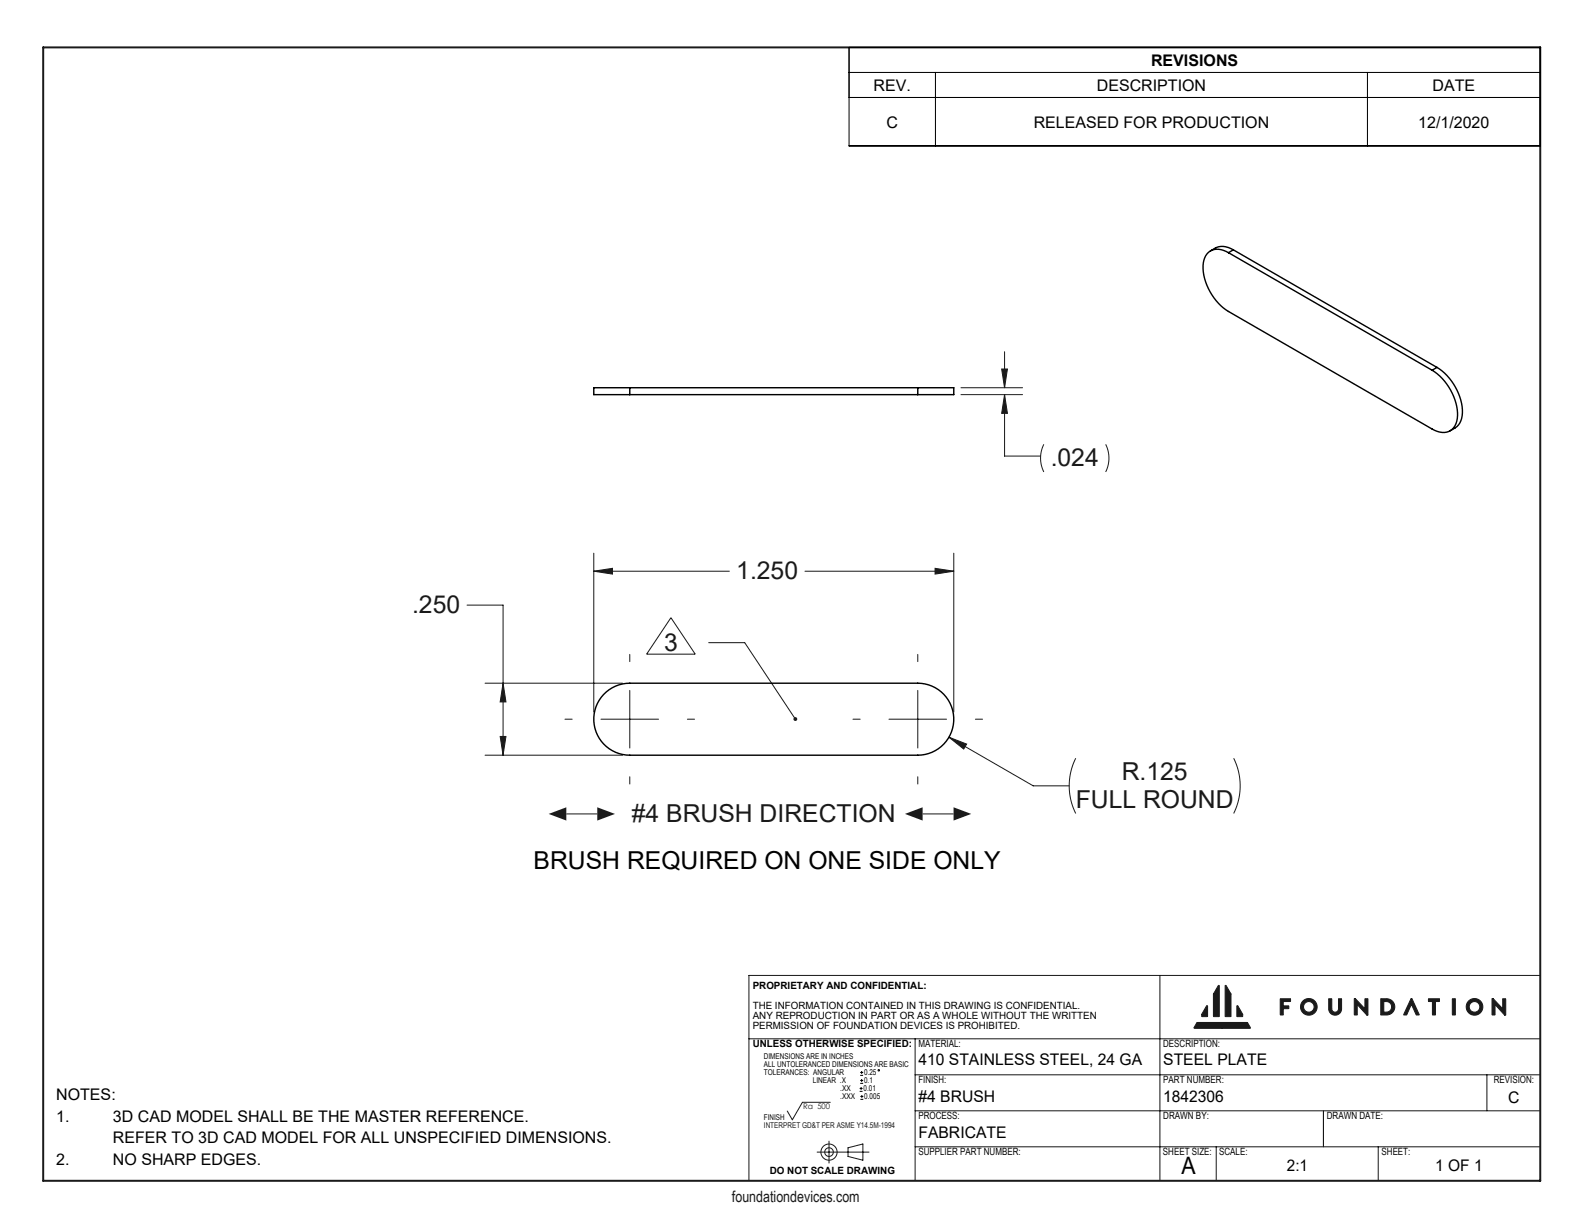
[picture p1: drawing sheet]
<svg xmlns="http://www.w3.org/2000/svg" width="279mm" height="216mm" viewBox="0 0 279 216" stroke-linecap="round" stroke-linejoin="round" font-family="sans-serif">
<g fill="none" stroke="#000" stroke-width=".18">
<path d="M151.6 192.5h.5M151.6 192h.5M151.7 189.7h.5M151.7 189.2h.5M151.7 191.1h.5M151.7 190.6h.5M151.8 193.9h.5M151.8 193.4h.5M151.9 191.7v.5M152 188.9v.5M152 190.3v.5M152 193.1v.6"/>
<path d="M233.4 195.9v6.4"/>
<circle cx="155" cy="188.8" r=".13"/>
</g>
<g fill="none" stroke="#191924" stroke-width=".18">
<path d="M204.6 172.1v36.2M212.8 177.4l.2 .1v1.8h-1v-.4zM214.9 173.8l.2 .1v5.3l-1 .1-.1-.1v-3.9zM216.1 173.8l.2 .1 .8 1.4v3.9l-.1 .1-.9-.1zM218.2 177.4h.2l.8 1.5-.1 .4h-.9zM225.8 176.2h1.8v.5h-1.2v.7h.9v.4l-.9 .1-.1 1.1h-.5zM234.4 176.2h.5v1.7a.59 .59 0 0 0 .6 .6 .59 .59 0 0 0 .6-.6v-1.7h.5v1.7a1.14 1.14 0 0 1-1.1 1.2 1.14 1.14 0 0 1-1.1-1.2zM239.4 177.2v1.8h-.5v-2.9h.2l1.7 1.8M239.4 177.2h.1M239.4 177.2l1.7 1.9h.2l-.1-2.9h-.4v1.7M240.8 177.9h.1M243.6 176.2h1a1.43 1.43 0 0 1 1.4 1.4 1.43 1.43 0 0 1-1.4 1.4h-1z"/>
<path d="M244.1 176.7a.99 .99 0 0 1 1.3 .5 .99 .99 0 0 1-.5 1.3h-.8zM248.9 176.1l.2 .1 1.2 2.8h-.5l-.8-1.8-.9 1.8h-.5zM249 177.2h.1M252 176.2h1.9v.4l-.7 .1v2.3h-.5v-2.3h-.7zM256.2 176.2h.5l-.1 2.8h-.4zM263.7 177.2v1.8h-.5v-2.9h.2l1.7 1.8M263.7 177.2h.1M263.7 177.2l1.7 1.9h.2l-.1-2.9h-.4v1.7M265.1 177.9h.1M271.6 172.1h-139.5v36.2M132.1 183.2h139.6M146.4 194.4h-4.9l-1.7 3.1-.9-1.5"/>
<path d="M161.4 189.6h110.3M161.4 183.2v25.1M161.4 195.9h110.2M211.1 180.4h8.9l.6 .9-.1 .1h-9.8l-.1-.2zM262.3 189.6v6.3M144.1 203.2h9.2M146.2 201.3v3.8M149.6 202.5l2.6-.7v2.8l-2.6-.6zM161.4 202.3h110.3M214.5 202.3v6M243.1 202.3v6"/>
<circle cx="230.9" cy="177.6" r=".94"/>
<circle cx="230.9" cy="177.6" r="1.47"/>
<circle cx="260.1" cy="177.6" r="1.47"/>
<circle cx="260.1" cy="177.6" r=".94"/>
<circle cx="146.2" cy="203.2" r="1.43"/>
<circle cx="146.2" cy="203.2" r=".76"/>
</g>
<path d="M7.6 8.4h264.1v199.9h-264.1z" fill="none" stroke="#191924" stroke-width=".35"/>
<path d="M214.9 173.8l-.9 1.5 .1 4 1-.1v-5.3zM212.8 177.4l-.8 1.5v.4h1v-1.8zM216.1 173.8v5.4l1 .1v-4l-.8-1.4zM218.2 177.4v1.9h.9l.1-.4-.9-1.5zM211.1 180.4l-.5 .8 .1 .2 9.9-.1-.6-.9zM225.8 176.2v2.8h.5l.1-1.1 .9-.1v-.4h-.9v-.7h1.2v-.5zM229.4 177.6a1.47 1.47 0 0 0 2.9 0 1.47 1.47 0 0 0-2.9 0zM229.9 177.6a.95 .95 0 0 1 1.9 0 .95 .95 0 0 1-1.9 0zM234.4 176.2v1.7a1.14 1.14 0 0 0 1.1 1.2 1.14 1.14 0 0 0 1.1-1.2v-1.7h-.5v1.9l-.2 .3-.4 .1-.4-.1-.2-.3v-1.9zM243.6 176.2v2.8h1a1.43 1.43 0 0 0 1.4-1.4 1.43 1.43 0 0 0-1.4-1.4zM244.1 176.7h.7l.4 .3 .3 .5-.1 .6a.89 .89 0 0 1-.9 .4h-.4zM238.9 176.2v2.8h.5v-1.8l1.7 1.9h.2v-2.9h-.5v1.7l-1.7-1.8zM248.9 176.1l-1.3 2.9h.5l.9-1.8 .8 1.8h.5l-1.2-2.8zM256.2 176.2v2.8h.4l.1-2.8zM258.6 177.6a1.5 1.5 0 0 0 3 0 1.5 1.5 0 0 0-3 0zM259.2 177.6a.94 .94 0 0 1 1.8 0 .94 .94 0 0 1-1.8 0zM263.2 176.2v2.8h.5v-1.8l1.7 1.9h.2v-2.9h-.5v1.7l-1.7-1.8zM252 176.2v.4l.7 .1v2.3h.5v-2.3h.7v-.5z" fill-rule="evenodd" fill="#191924"/>
<path d="M118.3 109l4.3 6.4h-8.5zM99.9 143.6h5.5" fill="none" stroke="#191924" stroke-width=".18"/>
<path d="M96.8 143.6l3.1 1.1v-2.3zM105.4 142.4l3.1 1.2-3.1 1.1z" fill="#191924"/>
<path d="M162.7 143.6h5.5" fill="none" stroke="#191924" stroke-width=".18"/>
<path d="M159.6 143.6l3.1 1.1v-2.3zM168.2 142.4l3.1 1.2-3.1 1.1z" fill="#191924"/>
<g fill="none" stroke="#191924" stroke-width=".18">
<path d="M169.5 68.4h10.9M169.5 69.6h10.9M176.7 65.1h1l-.5 3.3zM177.2 69.6l.5 3.3h-1zM177.2 69.6v10.8h6.3M177.2 62v6.4M184.1 78.4a5.4 5.4 0 0 0 0 4.8M195 78.4a5.4 5.4 0 0 1 0 4.8M104.7 97.6v28M168.2 97.6v28M82.4 106.7h6.3v26.5M104.7 100.8l3.3-.6v1.1z"/>
<path d="M104.7 100.8h24M111.1 115.4v1.3M125 113.4h6.4l8.9 13.4M142 100.8h26.2M161.9 115.4v1.3M164.9 100.2l3.3 .6-3.3 .5zM85.6 133.2h24.2M85.6 120.5h24.2M88.2 129.9h1l-.5 3.3zM88.7 120.5l.5 3.3h-1zM99.7 126.9h1.2M106 126.9h10.2"/>
<path d="M111.1 121.8v10.1M111.1 137v1.3M121.2 126.9h1.3M150.5 126.9h1.2M156.8 126.9h10.2M161.9 121.8v10.1M161.9 137v1.3M167.4 130l14.8 8.6h6.4M167.4 130l3.1 1.2-.5 .9zM172 126.9h1.3M189.7 133.7a10.9 10.9 0 0 0 0 9.8M217.6 133.7a10.9 10.9 0 0 1 0 9.8"/>
</g>
<path d="M149.8 17.2h121.9M149.8 12.8h121.9M149.8 8.4h121.9v17.3h-121.9zM165 12.8v12.9M241.2 12.8v12.9" fill="none" stroke="#000" stroke-width=".18"/>
<g fill="#191924">
<path d="M140.1 126.6a.34 .34 0 0 1 .5 0 .34 .34 0 0 1-.1 .5l-.2-.3 .2 .3a.34 .34 0 0 1-.5-.1 .34 .34 0 0 1 .1-.4z"/>
<path d="M88.2 129.9h1l-.5 3.3zM88.7 120.5l.5 3.3h-1zM167.4 130l2.6 2.1 .5-.9zM104.7 100.8l3.3-.6v1.1zM164.9 100.2l3.3 .6-3.3 .5zM176.7 65.1h1l-.5 3.3zM177.2 69.6l.5 3.3h-1z"/>
</g>
<g fill="none" stroke="#000" stroke-width=".25">
<path d="M216.7 44.6a2.74 2.74 0 0 0-4 .5 7 7 0 0 0 .7 6.3 9.3 9.3 0 0 0 3.3 3.5l35.9 20.8a2.74 2.74 0 0 0 4-.6 7 7 0 0 0-.7-6.3 9.3 9.3 0 0 0-3.3-3.5M216.7 44.6l35.9 20.7M217.5 44.1a3.3 3.3 0 0 0-4 .2M217.5 44.1l-.8 .5M217.5 44.1l36 20.7M111.1 68.4h-6.4v1.2h6.4M111.1 68.4v1.2M111.1 69.6h50.8M111.1 68.4h50.8M161.9 68.4h6.3v1.2h-6.3M161.9 68.4v1.2M253.5 64.8a9.7 9.7 0 0 1 4.4 8.5 3.1 3.1 0 0 1-2.1 2.7"/>
<path d="M253.5 64.8l-.9 .5M106.5 122.5a6.4 6.4 0 0 1 4.6-2h50.8a6.4 6.4 0 0 1 6.3 6.4 6.4 6.4 0 0 1-6.3 6.3h-50.8a6.3 6.3 0 0 1-5.9-3.8 6.3 6.3 0 0 1 1.3-6.9z"/>
</g>
<g font-size="4.4" fill="#191924">
<text x="185.3" y="82.3">.024</text>
<text x="129.9" y="102.2">1.250</text>
<text x="72.7" y="108.2">.250</text>
<text x="117.1" y="114.8">3</text>
<text x="197.9" y="137.6">R.125</text>
<text x="189.7" y="142.5">FULL ROUND</text>
<text x="111.5" y="145">#4 BRUSH DIRECTION</text>
</g>
<text font-size="4.4" x="94.1" y="153.3">BRUSH REQUIRED ON ONE SIDE ONLY</text>
<text font-size="4.2" x="208.4" y="207.2">A</text>
<g font-size="2.8">
<text x="203" y="11.6">REVISIONS</text>
<text x="154.1" y="16">REV.</text>
<text x="193.5" y="16">DESCRIPTION</text>
<text x="252.7" y="16">DATE</text>
<text x="156.4" y="22.5">C</text>
<text x="182.3" y="22.5">RELEASED FOR PRODUCTION</text>
<text x="250.2" y="22.5">12/1/2020</text>
<text x="162" y="187.9">410 STAINLESS STEEL, 24 GA</text>
<text x="205.2" y="187.9">STEEL PLATE</text>
<text x="9.9" y="194">NOTES:</text>
<text x="9.9" y="197.8">1.</text>
<text x="19.9" y="197.8">3D CAD MODEL SHALL BE THE MASTER REFERENCE.</text>
<text x="162" y="194.5">#4 BRUSH</text>
<text x="205.2" y="194.5">1842306</text>
<text x="266" y="194.5">C</text>
<text x="19.9" y="201.7">REFER TO 3D CAD MODEL FOR ALL UNSPECIFIED DIMENSIONS.</text>
<text x="162" y="200.8">FABRICATE</text>
<text x="9.9" y="205.5">2.</text>
<text x="19.9" y="205.5">NO SHARP EDGES.</text>
<text x="227" y="206.6">2:1</text>
<text x="253.2" y="206.6">1 OF 1</text>
</g>
<text font-size="2.7" fill="#191924" x="129.1" y="212.1">foundationdevices.com</text>
<g font-size="1.8">
<text x="132.8" y="174.5">PROPRIETARY AND CONFIDENTIAL:</text>
<text x="132.8" y="178">THE INFORMATION CONTAINED IN THIS DRAWING IS CONFIDENTIAL.</text>
<text x="132.8" y="179.8">ANY REPRODUCTION IN PART OR AS A WHOLE WITHOUT THE WRITTEN</text>
<text x="132.8" y="181.5">PERMISSION OF FOUNDATION DEVICES IS PROHIBITED.</text>
<text x="132.8" y="184.7">UNLESS OTHERWISE SPECIFIED:</text>
<text x="162" y="184.7">MATERIAL:</text>
<text x="205.2" y="184.7">DESCRIPTION:</text>
<text x="162" y="191">FINISH:</text>
<text x="205.2" y="191">PART NUMBER:</text>
<text x="263.5" y="191">REVISION:</text>
<text x="162" y="197.4">PROCESS:</text>
<text x="205.2" y="197.3">DRAWN BY:</text>
<text x="234" y="197.3">DRAWN DATE:</text>
<text x="162" y="203.7">SUPPLIER PART NUMBER:</text>
<text x="205.1" y="203.7">SHEET SIZE:</text>
<text x="215" y="203.7">SCALE:</text>
<text x="243.7" y="203.7">SHEET:</text>
<text x="135.8" y="207">DO NOT SCALE DRAWING</text>
</g>
<g font-size="1.4">
<text x="134.7" y="186.8">DIMENSIONS ARE IN INCHES</text>
<text x="134.7" y="188.2">ALL UNTOLERANCED DIMENSIONS ARE BASIC</text>
<text x="134.7" y="189.7">TOLERANCES: ANGULAR</text>
<text x="143.4" y="191.1">LINEAR .X</text>
<text x="152.4" y="189.7">0.25</text>
<text x="152.4" y="191.1">0.1</text>
<text x="134.7" y="197.5">FINISH</text>
<text x="148.2" y="192.5">.XX</text>
<text x="148.2" y="193.9">.XXX</text>
<text x="152.3" y="192.5">0.01</text>
<text x="152.5" y="193.9">0.005</text>
</g>
<g font-size="1.4" fill="#191924">
<text x="141.6" y="195.7">Ra 500</text>
<text x="134.7" y="198.9">INTERPRET GD&amp;T PER ASME Y14.5M-1994</text>
</g>
</svg>
